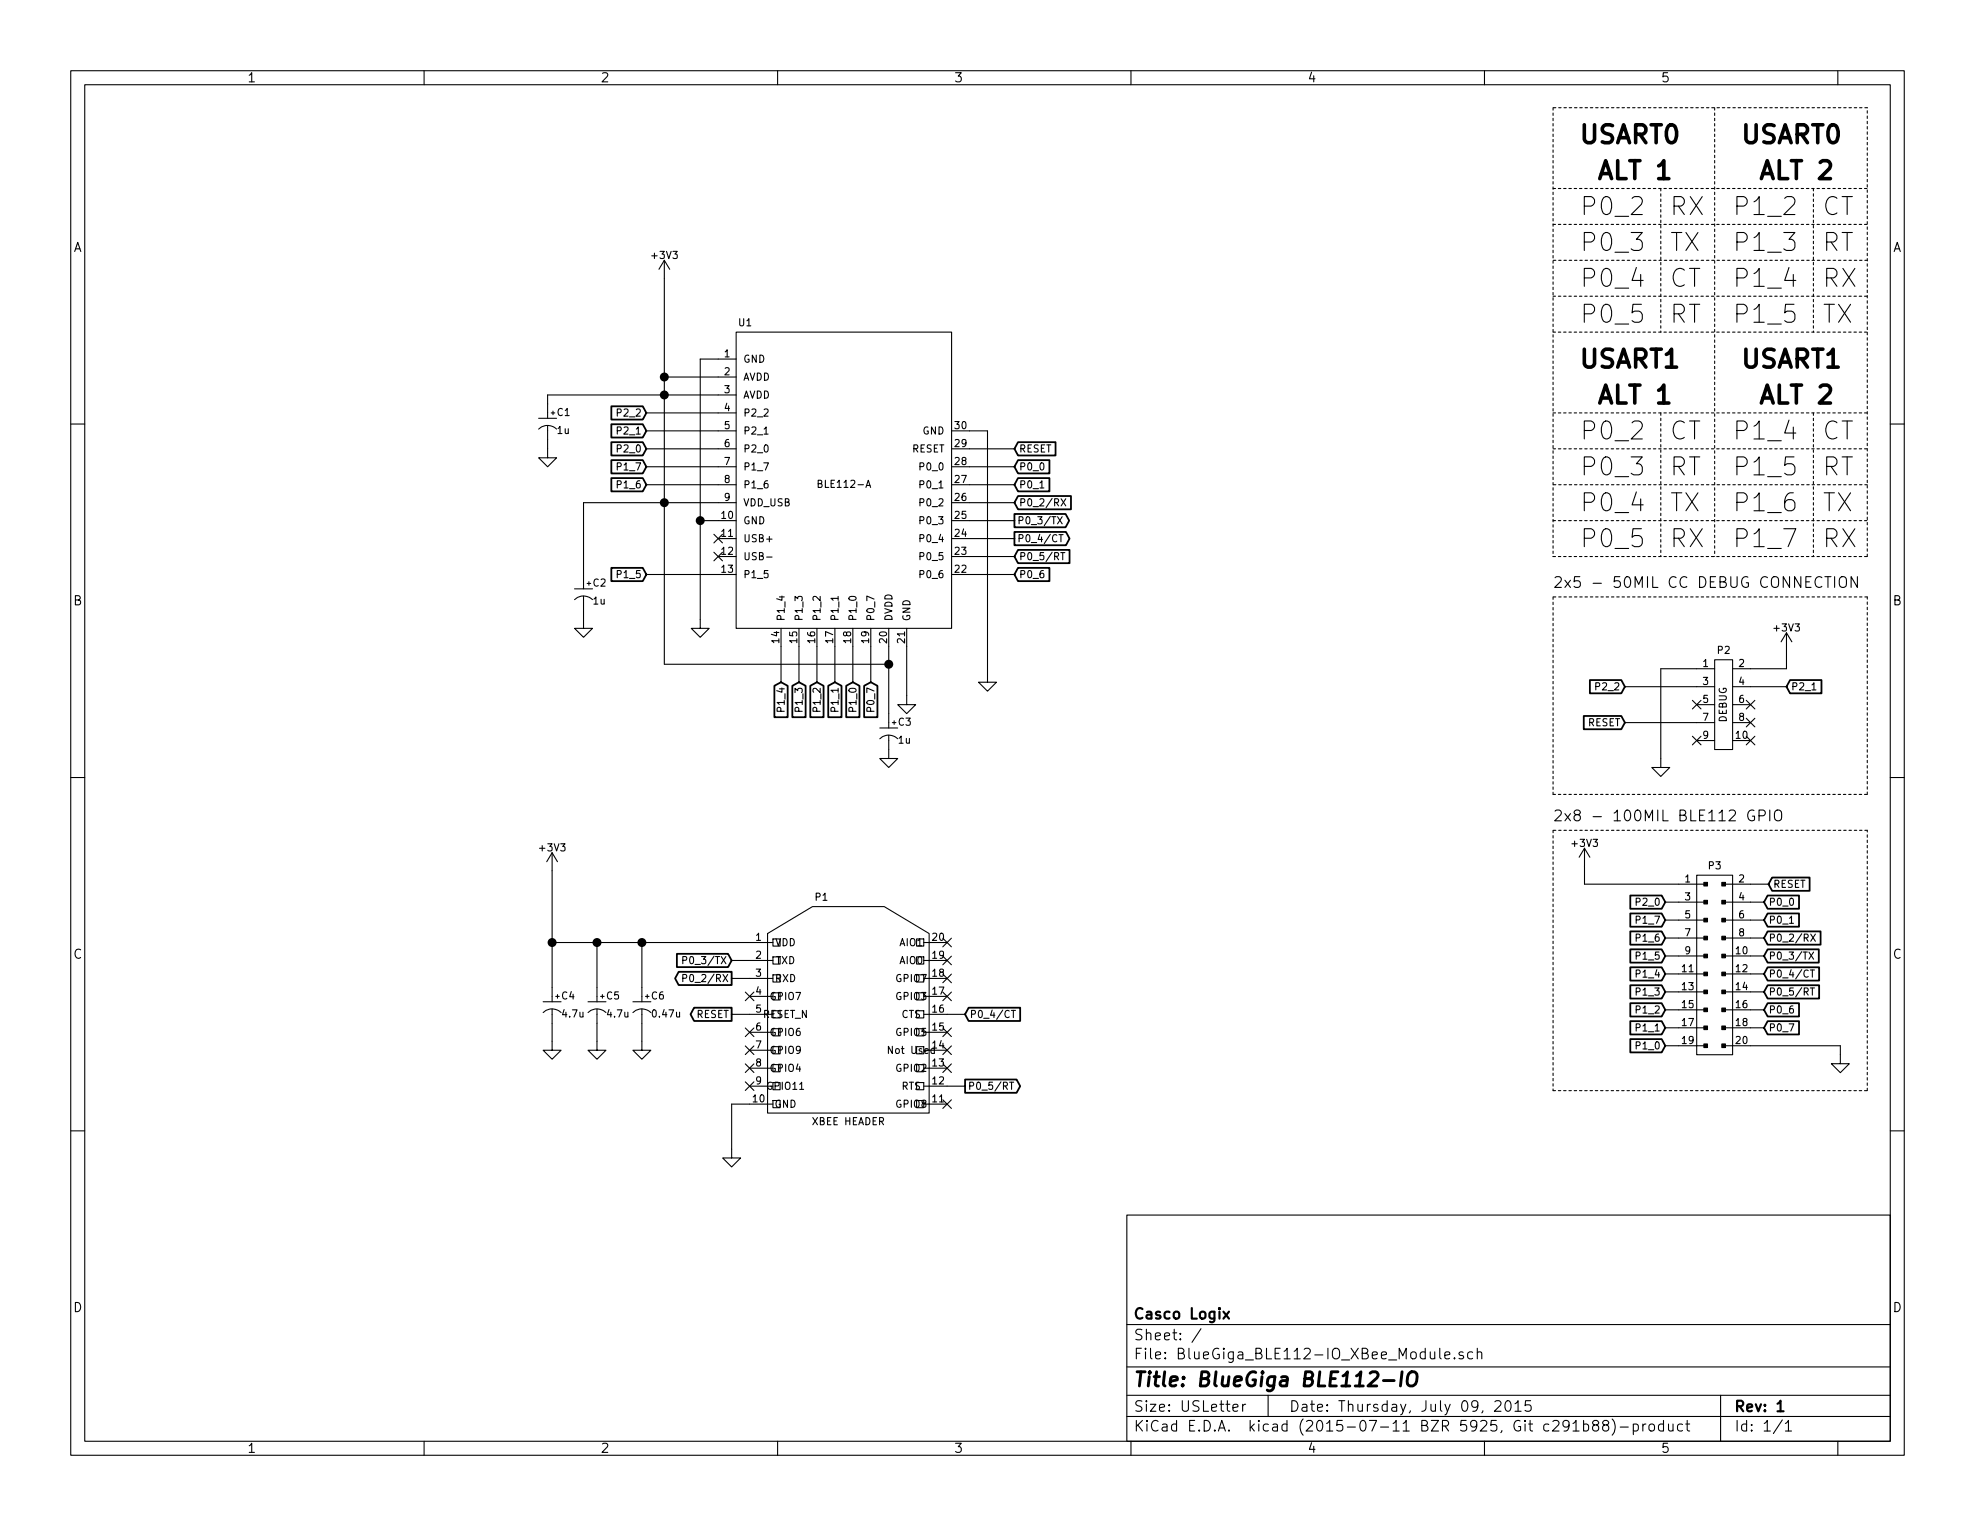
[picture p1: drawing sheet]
EESchema Schematic File Version 2
LIBS:power
LIBS:device
LIBS:transistors
LIBS:conn
LIBS:linear
LIBS:regul
LIBS:74xx
LIBS:cmos4000
LIBS:adc-dac
LIBS:memory
LIBS:xilinx
LIBS:microcontrollers
LIBS:dsp
LIBS:microchip
LIBS:analog_switches
LIBS:motorola
LIBS:texas
LIBS:intel
LIBS:audio
LIBS:interface
LIBS:digital-audio
LIBS:philips
LIBS:display
LIBS:cypress
LIBS:siliconi
LIBS:opto
LIBS:atmel
LIBS:contrib
LIBS:valves
LIBS:Active
LIBS:Atmel_ATtiny
LIBS:Atmel_AVR
LIBS:Batteries_Holders
LIBS:Connector
LIBS:Displays
LIBS:Electromechanical
LIBS:Header
LIBS:Integrated_Circuits
LIBS:NXP_ARM
LIBS:Passive
LIBS:Power_Supplies
LIBS:RF_Modules
LIBS:Terminal_Block
LIBS:Test_Point
LIBS:TI_Luminary
LIBS:TI_MSP430
LIBS:BlueGiga_BLE112-IO_XBee_Module-cache
EELAYER 25 0
EELAYER END
$Descr USLetter 11000 8500
encoding utf-8
Sheet 1 1
Title "BlueGiga BLE112-IO"
Date "Thursday, July 09, 2015"
Rev "1"
Comp "Casco Logix"
Comment1 ""
Comment2 ""
Comment3 ""
Comment4 ""
$EndDescr
$Comp
L BLE112-A U1
U 1 1
P 4700 2700
F 0 "U1" H 4150 3600 40  0000 C CNN
F 1 "BLE112-A" H 4700 2700 40  0000 C CNN
F 2 "RF_Modules:BLE112" H 4500 3150 40  0001 C CNN
F 3 "" H 4600 3250 40  0000 C CNN
F 4 "1446-1017-1-ND" H 4700 2700 60  0001 C CNN "Digi-Key Part#"
	1    4700 2700
	1    0    0    -1  
$EndComp
$Comp
L HEADER_F_XBEE_PTH P1
U 1 1
P 4725 5700
F 0 "P1" H 4575 6400 40  0000 C CNN
F 1 "XBEE HEADER" H 4725 5150 40  0000 C CNN
F 2 "Header:HEADER_XBEE" H 5125 6200 60  0001 C CNN
F 3 "" H 5125 6200 60  0000 C CNN
F 4 "S5800-40-ND" H 4725 5700 60  0001 C CNN "Digi-Key Part#"
	1    4725 5700
	1    0    0    -1  
$EndComp
$Comp
L CAPP C5
U 1 1
P 3325 5600
F 0 "C5" H 3375 5650 40  0000 L CNN
F 1 "4.7u" H 3375 5550 40  0000 L CNN
F 2 "Passive:C0603" H 3325 5600 60  0001 C CNN
F 3 "" H 3325 5600 60  0000 C CNN
F 4 "1276-2087-1-ND" H 3325 5600 60  0001 C CNN "Digi-Key Part#"
	1    3325 5600
	1    0    0    -1  
$EndComp
$Comp
L CAPP C4
U 1 1
P 3075 5600
F 0 "C4" H 3125 5650 40  0000 L CNN
F 1 "4.7u" H 3125 5550 40  0000 L CNN
F 2 "Passive:C0603" H 3075 5600 60  0001 C CNN
F 3 "" H 3075 5600 60  0000 C CNN
F 4 "1276-2087-1-ND" H 3075 5600 60  0001 C CNN "Digi-Key Part#"
	1    3075 5600
	1    0    0    -1  
$EndComp
$Comp
L GND #PWR01
U 1 1
P 5050 3875
F 0 "#PWR01" H 5050 3875 30  0001 C CNN
F 1 "GND" H 5050 3805 30  0001 C CNN
F 2 "" H 5050 3875 60  0000 C CNN
F 3 "" H 5050 3875 60  0000 C CNN
	1    5050 3875
	1    0    0    -1  
$EndComp
Text GLabel 4075 5650 0    40   Output ~ 0
RESET
Text Notes 8800 1200 0    100  ~ 0
P0_2
Text Notes 9650 1200 0    100  ~ 0
P1_2
Text Notes 8900 1000 0    100  ~ 20
ALT 1
Text Notes 9800 1000 0    100  ~ 20
ALT 2
Text Notes 8800 800  0    100  ~ 20
USART0
Text Notes 9700 800  0    100  ~ 20
USART0
Text Notes 8900 2250 0    100  ~ 20
ALT 1
Text Notes 9800 2250 0    100  ~ 20
ALT 2
Text Notes 8800 2050 0    100  ~ 20
USART1
Text Notes 9700 2050 0    100  ~ 20
USART1
Text Notes 8800 1400 0    100  ~ 0
P0_3
Text Notes 9300 1600 0    100  ~ 0
CT
Text Notes 8800 1800 0    100  ~ 0
P0_5
Text Notes 9300 1200 0    100  ~ 0
RX
Text Notes 9300 1400 0    100  ~ 0
TX
Text Notes 8800 1600 0    100  ~ 0
P0_4
Text Notes 9300 1800 0    100  ~ 0
RT
Text Notes 10150 1200 0    100  ~ 0
CT
Text Notes 10150 1400 0    100  ~ 0
RT
Text Notes 10150 1600 0    100  ~ 0
RX
Text Notes 10150 1800 0    100  ~ 0
TX
Text Notes 9650 1400 0    100  ~ 0
P1_3
Text Notes 9650 1600 0    100  ~ 0
P1_4
Text Notes 9650 1800 0    100  ~ 0
P1_5
Text Notes 9300 2450 0    100  ~ 0
CT
Text Notes 9300 2650 0    100  ~ 0
RT
Text Notes 9300 2850 0    100  ~ 0
TX
Text Notes 9300 3050 0    100  ~ 0
RX
Text Notes 8800 2450 0    100  ~ 0
P0_2
Text Notes 8800 2650 0    100  ~ 0
P0_3
Text Notes 8800 2850 0    100  ~ 0
P0_4
Text Notes 8800 3050 0    100  ~ 0
P0_5
Text Notes 9650 2450 0    100  ~ 0
P1_4
Text Notes 9650 2650 0    100  ~ 0
P1_5
Text Notes 9650 2850 0    100  ~ 0
P1_6
Text Notes 9650 3050 0    100  ~ 0
P1_7
Text Notes 10150 2450 0    100  ~ 0
CT
Text Notes 10150 2650 0    100  ~ 0
RT
Text Notes 10150 2850 0    100  ~ 0
TX
Text Notes 10150 3050 0    100  ~ 0
RX
Text GLabel 5650 2900 2    40   Output ~ 0
P0_3/TX
Text GLabel 5650 3000 2    40   Output ~ 0
P0_4/CT
NoConn ~ 5275 5850
$Comp
L CAPP C6
U 1 1
P 3575 5600
F 0 "C6" H 3625 5650 40  0000 L CNN
F 1 "0.47u" H 3625 5550 40  0000 L CNN
F 2 "Passive:C0603" H 3575 5600 60  0001 C CNN
F 3 "" H 3575 5600 60  0000 C CNN
F 4 "587-1259-1-ND" H 3575 5600 60  0001 C CNN "Digi-Key Part#"
	1    3575 5600
	1    0    0    -1  
$EndComp
$Comp
L GND #PWR02
U 1 1
P 3575 5800
F 0 "#PWR02" H 3575 5800 30  0001 C CNN
F 1 "GND" H 3575 5730 30  0001 C CNN
F 2 "" H 3575 5800 60  0000 C CNN
F 3 "" H 3575 5800 60  0000 C CNN
	1    3575 5800
	1    0    0    -1  
$EndComp
$Comp
L CAPP C1
U 1 1
P 3050 2350
F 0 "C1" H 3100 2400 40  0000 L CNN
F 1 "1u" H 3100 2300 40  0000 L CNN
F 2 "Passive:C0603" H 3050 2350 60  0001 C CNN
F 3 "" H 3050 2350 60  0000 C CNN
F 4 "490-1550-1-ND" H 3050 2350 60  0001 C CNN "Digi-Key Part#"
	1    3050 2350
	1    0    0    -1  
$EndComp
$Comp
L CAPP C2
U 1 1
P 3250 3300
F 0 "C2" H 3300 3350 40  0000 L CNN
F 1 "1u" H 3300 3250 40  0000 L CNN
F 2 "Passive:C0603" H 3250 3300 60  0001 C CNN
F 3 "" H 3250 3300 60  0000 C CNN
F 4 "490-1550-1-ND" H 3250 3300 60  0001 C CNN "Digi-Key Part#"
	1    3250 3300
	1    0    0    -1  
$EndComp
$Comp
L CAPP C3
U 1 1
P 4950 4075
F 0 "C3" H 5000 4125 40  0000 L CNN
F 1 "1u" H 5000 4025 40  0000 L CNN
F 2 "Passive:C0603" H 4950 4075 60  0001 C CNN
F 3 "" H 4950 4075 60  0000 C CNN
F 4 "490-1550-1-ND" H 4950 4075 60  0001 C CNN "Digi-Key Part#"
	1    4950 4075
	1    0    0    -1  
$EndComp
$Comp
L GND #PWR03
U 1 1
P 4950 4175
F 0 "#PWR03" H 4950 4175 30  0001 C CNN
F 1 "GND" H 4950 4105 30  0001 C CNN
F 2 "" H 4950 4175 60  0000 C CNN
F 3 "" H 4950 4175 60  0000 C CNN
	1    4950 4175
	1    0    0    -1  
$EndComp
$Comp
L GND #PWR04
U 1 1
P 3250 3450
F 0 "#PWR04" H 3250 3450 30  0001 C CNN
F 1 "GND" H 3250 3380 30  0001 C CNN
F 2 "" H 3250 3450 60  0000 C CNN
F 3 "" H 3250 3450 60  0000 C CNN
	1    3250 3450
	1    0    0    -1  
$EndComp
$Comp
L GND #PWR05
U 1 1
P 3050 2500
F 0 "#PWR05" H 3050 2500 30  0001 C CNN
F 1 "GND" H 3050 2430 30  0001 C CNN
F 2 "" H 3050 2500 60  0000 C CNN
F 3 "" H 3050 2500 60  0000 C CNN
	1    3050 2500
	1    0    0    -1  
$EndComp
$Comp
L GND #PWR06
U 1 1
P 4075 6400
F 0 "#PWR06" H 4075 6400 30  0001 C CNN
F 1 "GND" H 4075 6330 30  0001 C CNN
F 2 "" H 4075 6400 60  0000 C CNN
F 3 "" H 4075 6400 60  0000 C CNN
	1    4075 6400
	1    0    0    -1  
$EndComp
NoConn ~ 9450 3925
NoConn ~ 9750 3925
NoConn ~ 9750 4025
NoConn ~ 9750 4125
Text GLabel 9950 3825 2    40   Input ~ 0
P2_1
Text GLabel 9050 3825 0    40   Input ~ 0
P2_2
Text GLabel 9050 4025 0    40   Input ~ 0
RESET
$Comp
L GND #PWR07
U 1 1
P 9250 4225
F 0 "#PWR07" H 9250 4225 30  0001 C CNN
F 1 "GND" H 9250 4155 30  0001 C CNN
F 2 "" H 9250 4225 60  0000 C CNN
F 3 "" H 9250 4225 60  0000 C CNN
	1    9250 4225
	1    0    0    -1  
$EndComp
Text GLabel 3600 2300 0    40   Input ~ 0
P2_2
Text GLabel 3600 2400 0    40   Input ~ 0
P2_1
NoConn ~ 5275 6150
NoConn ~ 5275 5950
NoConn ~ 5275 5550
NoConn ~ 5275 5450
NoConn ~ 5275 5350
NoConn ~ 5275 5250
NoConn ~ 4175 5550
NoConn ~ 4175 5750
NoConn ~ 4175 5850
NoConn ~ 4175 5950
NoConn ~ 4175 6050
NoConn ~ 5275 5750
Text Notes 8650 3275 0    60   ~ 0
2x5 - 50MIL CC DEBUG CONNECTION
$Comp
L HEADER_2x5 P2
U 1 1
P 9600 3925
F 0 "P2" H 9600 4225 40  0000 C CNN
F 1 "DEBUG" V 9600 3925 40  0000 C CNN
F 2 "Header:HEADER_50MIL_2R10P_SMT" H 9600 3925 60  0001 C CNN
F 3 "" H 9600 3925 60  0000 C CNN
F 4 "609-3695-1-ND" H 9600 3925 60  0001 C CNN "Digi-Key Part#"
	1    9600 3925
	1    0    0    -1  
$EndComp
$Comp
L +3V3 #PWR08
U 1 1
P 3075 4850
F 0 "#PWR08" H 3075 4700 50  0001 C CNN
F 1 "+3V3" H 3075 4975 40  0000 C CNN
F 2 "" H 3075 4850 60  0000 C CNN
F 3 "" H 3075 4850 60  0000 C CNN
	1    3075 4850
	1    0    0    -1  
$EndComp
$Comp
L +3V3 #PWR09
U 1 1
P 3700 1550
F 0 "#PWR09" H 3700 1400 50  0001 C CNN
F 1 "+3V3" H 3700 1675 40  0000 C CNN
F 2 "" H 3700 1550 60  0000 C CNN
F 3 "" H 3700 1550 60  0000 C CNN
	1    3700 1550
	1    0    0    -1  
$EndComp
$Comp
L +3V3 #PWR010
U 1 1
P 9950 3625
F 0 "#PWR010" H 9950 3475 50  0001 C CNN
F 1 "+3V3" H 9950 3750 40  0000 C CNN
F 2 "" H 9950 3625 60  0000 C CNN
F 3 "" H 9950 3625 60  0000 C CNN
	1    9950 3625
	1    0    0    -1  
$EndComp
Text GLabel 5650 2500 2    40   Input ~ 0
RESET
Text GLabel 5650 2800 2    40   Input ~ 0
P0_2/RX
Text GLabel 5650 3100 2    40   Input ~ 0
P0_5/RT
Text GLabel 3600 2500 0    40   Input ~ 0
P2_0
Text GLabel 3600 2600 0    40   Input ~ 0
P1_7
Text GLabel 3600 2700 0    40   Input ~ 0
P1_6
Text GLabel 3600 3200 0    40   Input ~ 0
P1_5
Text GLabel 5650 3200 2    40   Input ~ 0
P0_6
Text GLabel 5650 2700 2    40   Input ~ 0
P0_1
Text GLabel 5650 2600 2    40   Input ~ 0
P0_0
Text GLabel 4350 3800 3    40   Input ~ 0
P1_4
Text GLabel 4450 3800 3    40   Input ~ 0
P1_3
Text GLabel 4550 3800 3    40   Input ~ 0
P1_2
Text GLabel 4650 3800 3    40   Input ~ 0
P1_1
Text GLabel 4750 3800 3    40   Input ~ 0
P1_0
Text GLabel 4850 3800 3    40   Input ~ 0
P0_7
Text GLabel 9825 5625 2    40   Input ~ 0
P0_6
Text GLabel 9825 5125 2    40   Input ~ 0
P0_1
Text GLabel 9825 5025 2    40   Input ~ 0
P0_0
Text GLabel 9275 5425 0    40   Input ~ 0
P1_4
Text GLabel 9275 5525 0    40   Input ~ 0
P1_3
Text GLabel 9275 5625 0    40   Input ~ 0
P1_2
Text GLabel 9275 5725 0    40   Input ~ 0
P1_1
Text GLabel 9275 5825 0    40   Input ~ 0
P1_0
Text GLabel 9825 5725 2    40   Input ~ 0
P0_7
Text GLabel 9275 5325 0    40   Input ~ 0
P1_5
Text GLabel 9275 5125 0    40   Input ~ 0
P1_7
Text GLabel 9275 5225 0    40   Input ~ 0
P1_6
Text GLabel 9825 5325 2    40   Input ~ 0
P0_3/TX
Text GLabel 9825 5425 2    40   Input ~ 0
P0_4/CT
Text GLabel 9825 5225 2    40   Input ~ 0
P0_2/RX
Text GLabel 9825 5525 2    40   Input ~ 0
P0_5/RT
Text GLabel 4075 5350 0    40   Input ~ 0
P0_3/TX
Text GLabel 5375 5650 2    40   Input ~ 0
P0_4/CT
Text GLabel 4075 5450 0    40   Output ~ 0
P0_2/RX
Text GLabel 5375 6050 2    40   Output ~ 0
P0_5/RT
Connection ~ 3325 5250
Wire Wire Line
	3075 4850 3075 5500
Connection ~ 3075 5250
Wire Wire Line
	5050 3600 5050 3875
Wire Wire Line
	5400 2400 5500 2400
Wire Wire Line
	4000 2000 3900 2000
Wire Wire Line
	4000 2900 3900 2900
Connection ~ 3900 2900
Wire Wire Line
	4000 2100 3700 2100
Wire Wire Line
	3700 1550 3700 3700
Wire Wire Line
	3050 2200 4000 2200
Connection ~ 3700 2100
Wire Wire Line
	5400 2500 5650 2500
Wire Wire Line
	4075 5650 4175 5650
Wire Wire Line
	3250 2800 4000 2800
Connection ~ 3700 2200
Wire Notes Line
	9550 600  9550 3100
Wire Notes Line
	8650 3100 10400 3100
Wire Notes Line
	10400 3100 10400 600 
Wire Notes Line
	8650 600  8650 3100
Wire Notes Line
	8650 2300 10400 2300
Wire Notes Line
	8650 1050 10400 1050
Wire Notes Line
	10400 600  8650 600 
Wire Notes Line
	9250 1050 9250 1850
Wire Notes Line
	10100 1050 10100 1850
Wire Notes Line
	10100 2300 10100 3100
Wire Notes Line
	9250 2300 9250 3100
Wire Notes Line
	8650 1250 10400 1250
Wire Notes Line
	10400 1450 8650 1450
Wire Notes Line
	8650 1650 10400 1650
Wire Notes Line
	8650 1850 10400 1850
Wire Notes Line
	8650 2500 10400 2500
Wire Notes Line
	10400 2700 8650 2700
Wire Notes Line
	8650 2900 10400 2900
Wire Wire Line
	5400 2800 5650 2800
Wire Wire Line
	5400 3100 5650 3100
Wire Wire Line
	5275 5650 5375 5650
Wire Wire Line
	5375 6050 5275 6050
Wire Wire Line
	4075 5450 4175 5450
Wire Wire Line
	4175 5350 4075 5350
Wire Wire Line
	3575 5250 3575 5500
Connection ~ 3575 5250
Wire Wire Line
	3575 5700 3575 5800
Wire Wire Line
	4950 3600 4950 3975
Wire Wire Line
	3250 2800 3250 3200
Connection ~ 3700 2800
Wire Wire Line
	3050 2250 3050 2200
Wire Wire Line
	3050 2450 3050 2500
Wire Wire Line
	3700 3700 4950 3700
Connection ~ 4950 3700
Wire Wire Line
	3600 2300 4000 2300
Wire Wire Line
	4000 2400 3600 2400
Wire Wire Line
	3250 3400 3250 3450
Wire Wire Line
	4175 6150 4075 6150
Wire Wire Line
	4075 6150 4075 6400
Wire Wire Line
	9750 3725 9950 3725
Wire Wire Line
	9950 3725 9950 3625
Wire Wire Line
	9250 3725 9250 4225
Wire Wire Line
	9250 3725 9450 3725
Wire Wire Line
	9450 3825 9050 3825
Wire Wire Line
	9050 4025 9450 4025
Wire Wire Line
	9750 3825 9950 3825
Wire Notes Line
	8650 3325 8650 4425
Wire Notes Line
	8650 4425 10400 4425
Wire Notes Line
	10400 4425 10400 3325
Wire Notes Line
	10400 3325 8650 3325
Wire Wire Line
	5650 2900 5400 2900
Wire Wire Line
	5400 3000 5650 3000
Wire Wire Line
	3325 5500 3325 5250
Wire Wire Line
	3075 5250 4175 5250
Wire Wire Line
	5400 2600 5650 2600
Wire Wire Line
	5650 2700 5400 2700
Wire Wire Line
	5400 3200 5650 3200
Wire Wire Line
	4000 2500 3600 2500
Wire Wire Line
	3600 2600 4000 2600
Wire Wire Line
	4000 2700 3600 2700
Wire Wire Line
	3600 3200 4000 3200
Wire Wire Line
	4850 3600 4850 3800
Wire Wire Line
	4750 3800 4750 3600
Wire Wire Line
	4650 3600 4650 3800
Wire Wire Line
	4550 3800 4550 3600
Wire Wire Line
	4450 3600 4450 3800
Wire Wire Line
	4350 3800 4350 3600
Wire Wire Line
	9350 5125 9275 5125
Wire Wire Line
	9275 5225 9350 5225
Wire Wire Line
	9350 5325 9275 5325
Wire Wire Line
	9275 5425 9350 5425
Wire Wire Line
	9350 5525 9275 5525
Wire Wire Line
	9275 5625 9350 5625
Wire Wire Line
	9350 5725 9275 5725
Wire Wire Line
	9275 5825 9350 5825
Wire Wire Line
	9750 5025 9825 5025
Wire Wire Line
	9825 5125 9750 5125
Wire Wire Line
	9750 5225 9825 5225
Wire Wire Line
	9825 5325 9750 5325
Wire Wire Line
	9750 5425 9825 5425
Wire Wire Line
	9825 5525 9750 5525
Wire Wire Line
	9750 5625 9825 5625
Wire Wire Line
	9825 5725 9750 5725
Text Notes 8650 4575 0    60   ~ 0
2x8 - 100MIL BLE112 GPIO
Wire Notes Line
	8650 4625 8650 6075
Wire Notes Line
	8650 6075 10400 6075
Wire Notes Line
	10400 6075 10400 4625
Wire Notes Line
	10400 4625 8650 4625
Text GLabel 9275 5025 0    40   Input ~ 0
P2_0
Wire Wire Line
	8825 4925 9350 4925
Wire Wire Line
	9275 5025 9350 5025
Wire Wire Line
	9750 5825 10250 5825
$Comp
L +3V3 #PWR011
U 1 1
P 8825 4825
F 0 "#PWR011" H 8825 4675 50  0001 C CNN
F 1 "+3V3" H 8825 4950 40  0000 C CNN
F 2 "" H 8825 4825 60  0000 C CNN
F 3 "" H 8825 4825 60  0000 C CNN
	1    8825 4825
	1    0    0    -1  
$EndComp
$Comp
L GND #PWR012
U 1 1
P 10250 5875
F 0 "#PWR012" H 10250 5875 30  0001 C CNN
F 1 "GND" H 10250 5805 30  0001 C CNN
F 2 "" H 10250 5875 60  0000 C CNN
F 3 "" H 10250 5875 60  0000 C CNN
	1    10250 5875
	1    0    0    -1  
$EndComp
Wire Wire Line
	10250 5825 10250 5875
Wire Wire Line
	8825 4925 8825 4825
Text GLabel 9850 4925 2    40   Input ~ 0
RESET
Wire Wire Line
	9850 4925 9750 4925
$Comp
L HEADER_M_2.54MM_2R20P_ST_AU_PTH P3
U 1 1
P 9550 5375
F 0 "P3" H 9550 5925 40  0000 C CNN
F 1 "HEADER_M_2.54MM_2R20P_ST_AU_PTH" H 9550 4825 40  0001 C CNN
F 2 "Header:HEADER_100MIL_2R20P_EDGE" H 9550 5775 60  0001 C CNN
F 3 "" H 9550 5775 60  0000 C CNN
	1    9550 5375
	1    0    0    -1  
$EndComp
$Comp
L GND #PWR013
U 1 1
P 3325 5800
F 0 "#PWR013" H 3325 5800 30  0001 C CNN
F 1 "GND" H 3325 5730 30  0001 C CNN
F 2 "" H 3325 5800 60  0000 C CNN
F 3 "" H 3325 5800 60  0000 C CNN
	1    3325 5800
	1    0    0    -1  
$EndComp
Wire Wire Line
	3325 5700 3325 5800
$Comp
L GND #PWR014
U 1 1
P 3075 5800
F 0 "#PWR014" H 3075 5800 30  0001 C CNN
F 1 "GND" H 3075 5730 30  0001 C CNN
F 2 "" H 3075 5800 60  0000 C CNN
F 3 "" H 3075 5800 60  0000 C CNN
	1    3075 5800
	1    0    0    -1  
$EndComp
Wire Wire Line
	3075 5700 3075 5800
$Comp
L GND #PWR015
U 1 1
P 5500 3750
F 0 "#PWR015" H 5500 3750 30  0001 C CNN
F 1 "GND" H 5500 3680 30  0001 C CNN
F 2 "" H 5500 3750 60  0000 C CNN
F 3 "" H 5500 3750 60  0000 C CNN
	1    5500 3750
	1    0    0    -1  
$EndComp
Wire Wire Line
	5500 2400 5500 3750
$Comp
L GND #PWR016
U 1 1
P 3900 3450
F 0 "#PWR016" H 3900 3450 30  0001 C CNN
F 1 "GND" H 3900 3380 30  0001 C CNN
F 2 "" H 3900 3450 60  0000 C CNN
F 3 "" H 3900 3450 60  0000 C CNN
	1    3900 3450
	1    0    0    -1  
$EndComp
Wire Wire Line
	3900 2000 3900 3450
NoConn ~ 9450 4125
NoConn ~ 4000 3000
NoConn ~ 4000 3100
$EndSCHEMATC
